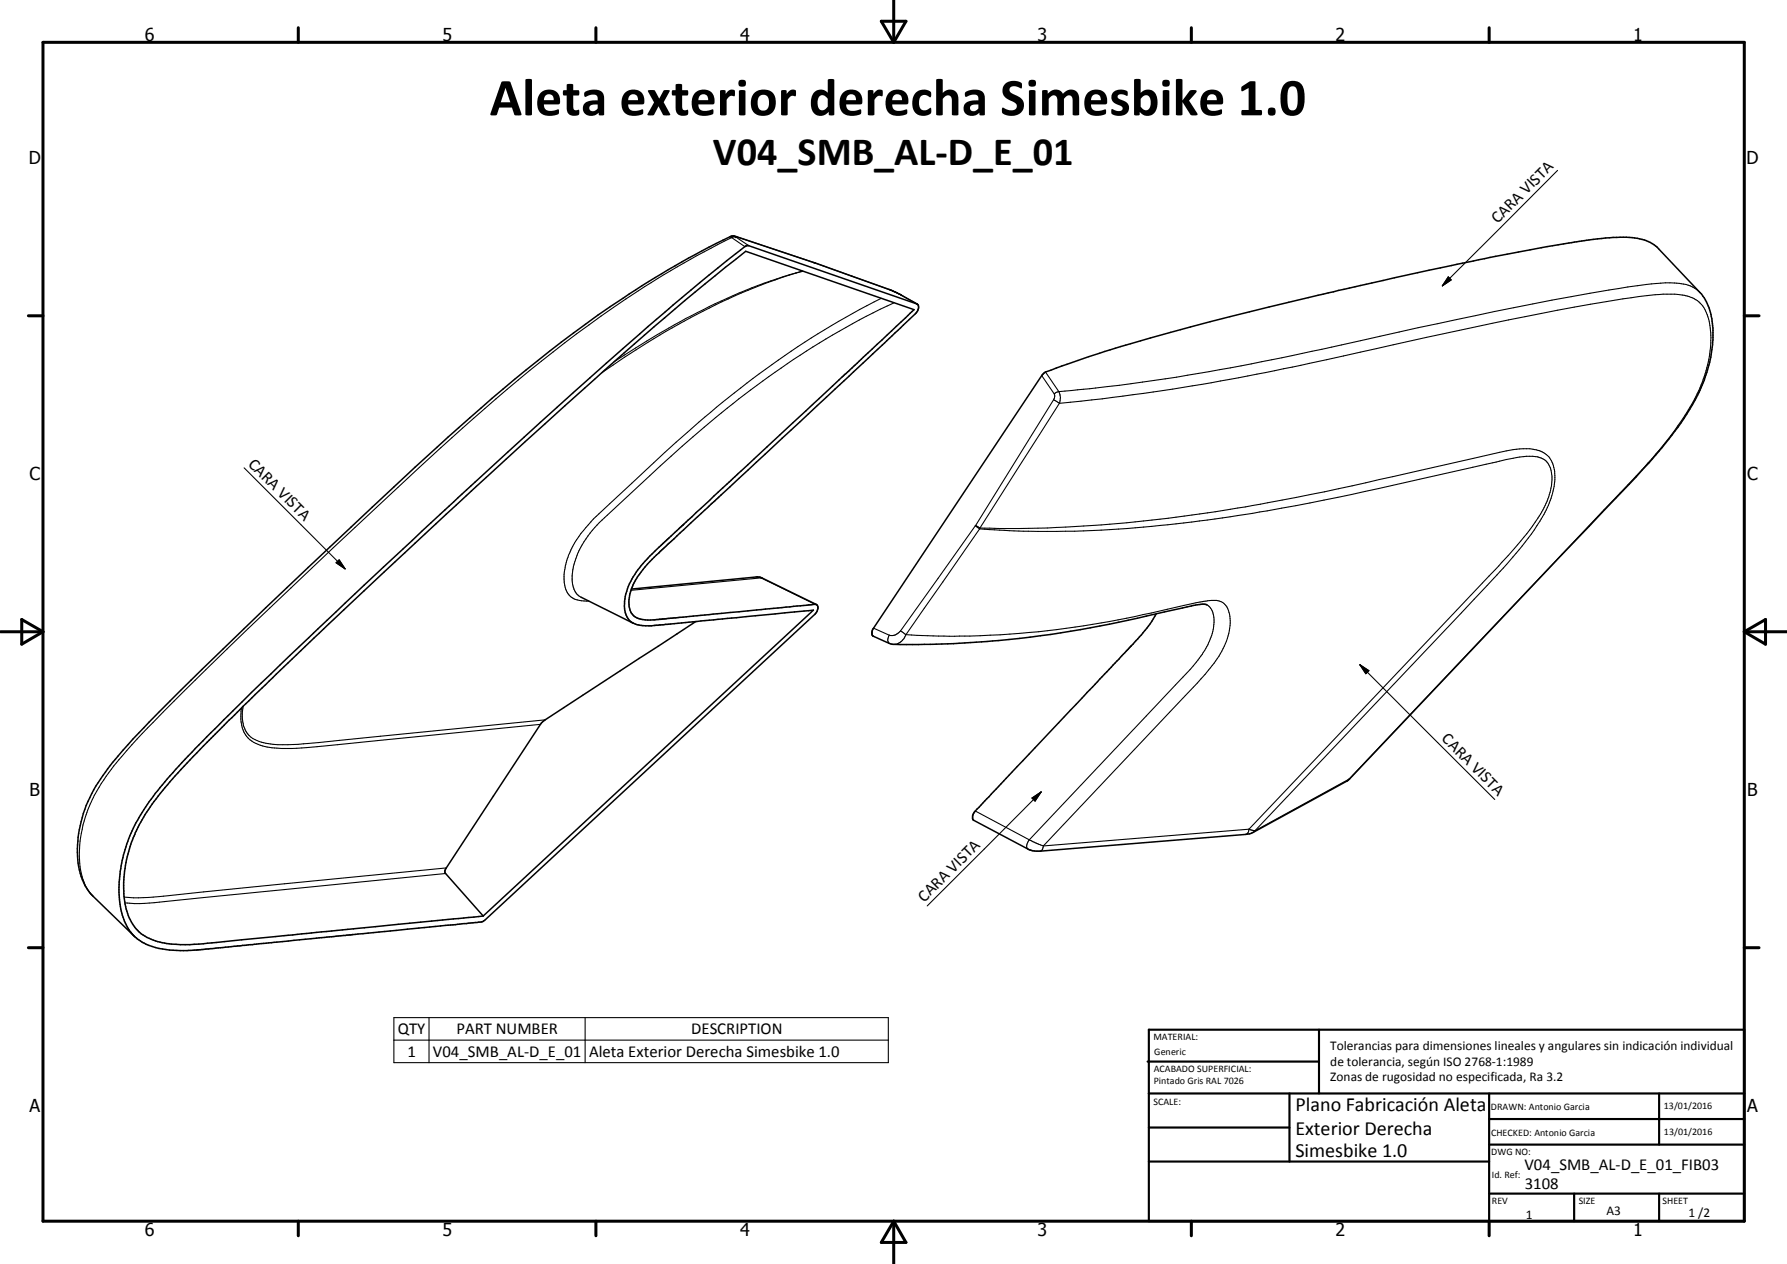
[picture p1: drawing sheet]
<svg xmlns="http://www.w3.org/2000/svg" width="420mm" height="297mm" viewBox="0 0 420 297" stroke-linecap="round" stroke-linejoin="round" font-family="sans-serif">
<path d="M215.7 71.5l-3.9-2.2-2.7-1.3a859 859 0 0 0-36.1-12.4l-.8-.1a215.1 215.1 0 0 0-40.2 24.9 577.1 577.1 0 0 0-44.5 38.8 1702.6 1702.6 0 0 0-53.7 51.8 92.1 92.1 0 0 0-9.6 11.2 28.2 28.2 0 0 0-5.3 23 11.3 11.3 0 0 0 3 5.5l9.7 9.3M148.5 138.4l29.3-2.8h.8l13.4 6.5M136.6 140.3l12.3 6.2M163.6 146l-35.4 23.2-.9 .7-22.7 34.7 .2 .7 8.8 10M283.7 142.1l-.5-.1-1.7 .1-3.5 .8a311.4 311.4 0 0 1-38.3 7.1l-15.5 1.3-12.5 .2-1.7-.1-.9-.2-3.8-1.7-.2-.3a1.93 1.93 0 0 1 .3-1.6l39.6-59.5 .6-.6a340.7 340.7 0 0 1 38.9-11.9l13.9-3.5 22.8-5.3a817.6 817.6 0 0 1 49-9.9 62.2 62.2 0 0 1 14.1-1 8.8 8.8 0 0 1 5.7 2.6l9.7 10.2a14 14 0 0 1 3 8.4l-.1 4.5a40.1 40.1 0 0 1-8.8 19.7 117.1 117.1 0 0 1-10.7 12.5l-65.9 69.4-22.6 12.4-1.7 .5-49.3 3.9-1.7-.4-13-6.9-.2-.3 .1-.9a3.5 3.5 0 0 1 1.4-1.8l35.4-37.6a37.8 37.8 0 0 0 6.3-7.8M48.6 173.2a1459.8 1459.8 0 0 1 41.6-39.9 1976.1 1976.1 0 0 1 66.1-59.9l14.6-12.1 4.2-3.3 .6-.3 39.8 13.7a1.13 1.13 0 0 1 .2 1.7l-16.1 15.3-44.5 41.3a32.1 32.1 0 0 0-5.4 6.2 9 9 0 0 0-1.4 7.9 3.7 3.7 0 0 0 3.4 1.9l3.7-.2 35.3-3.4a1.1 1.1 0 0 1 1.5 .3 2.1 2.1 0 0 1-.7 2l-77.6 71.9a5.5 5.5 0 0 1-2.9 .6l-64.1 6.3a28.9 28.9 0 0 1-11.9-1 9.9 9.9 0 0 1-5.1-4.4 21.2 21.2 0 0 1-1.7-12.4l.5-3.2 .7-2.6a32.3 32.3 0 0 1 2.6-6.2 79.3 79.3 0 0 1 13.1-16.6zM53.3 169.8l20.6-19.9 16.5-15.5 37.8-34.8a808.9 808.9 0 0 1 47.1-40.5l39.6 13.7-58.9 54.8a31.2 31.2 0 0 0-8.3 10.2 9.1 9.1 0 0 0-.2 7.3 4.8 4.8 0 0 0 4.3 2l3-.2 36.5-3.5-77.7 71.9-56.8 5.6a93.1 93.1 0 0 1-15.4 1 12.8 12.8 0 0 1-9.5-3.7 15.2 15.2 0 0 1-2.8-9.5 31.7 31.7 0 0 1 3.7-14.9 65.1 65.1 0 0 1 9.7-13z" fill="none" stroke="#000" stroke-width=".35"/>
<g fill="none" stroke="#000" stroke-width=".25">
<path d="M171.7 55.6l.3 .2M172 55.8l3.1 2.2M172 55.8a245.9 245.9 0 0 0-47.4 31.2l-13.2 11.3a1846.8 1846.8 0 0 0-58 54.2 393.6 393.6 0 0 0-24.8 25.3 37.5 37.5 0 0 0-9.3 17.1 21.1 21.1 0 0 0 .7 13.1l.7 1.2 1.2 1.5M173 55.6h.1M173 55.6l18.6 6.2M173 55.6l.1 .2M173 55.6l.3 .1M173.1 55.8l3 1.9M173.1 55.8l-.6-.1-.5 .1M366.2 40l-27.1 27.2M188.7 63.7a149.8 149.8 0 0 0-41.8 19.7l-2.5 1.6M188.8 63.8a145 145 0 0 0-39.2 18.4l-8.1 5.4"/>
<path d="M191.4 61.7l.2 .1M191.5 61.7l.1 .1M191.6 61.8h.1M191.6 61.8l17.6 6.3M207.2 70.1a219.3 219.3 0 0 0-48.2 33.8l-15.6 14.5a43.3 43.3 0 0 0-7.3 7.7 15.8 15.8 0 0 0-3.3 11.5 4.1 4.1 0 0 0 4.5 3.6l1.2 .1M209.1 68l.1 .1M209.2 68.1l2.7 1.2M210.2 71.2a205.3 205.3 0 0 0-49.8 33.7l-19.5 17.9a20.9 20.9 0 0 0-6.2 11l-.2 2.7a4.4 4.4 0 0 0 2.1 3.8M211.9 69.3l.1 .1M211.9 69.3l3.6 2.1M340.5 65.1l.7 .7-2.1 1.4zM399.7 68.7a7.8 7.8 0 0 0-6-2.2 74.6 74.6 0 0 0-15.4 1.7 1467.5 1467.5 0 0 0-69.8 14.3l-14.3 3-7.4 1.4a381.7 381.7 0 0 1-30.6 4.5l-7.2 .6"/>
<path d="M244.9 88.3l3 4.2M245.8 87.4l3.2 4.6M247.7 93.9l1.4 .9M247.7 93.9l-18.3 29.6M247.9 92.5l.1 .7-.3 .7M249 92l-1.1 .5M249 92a3.1 3.1 0 0 1 .1 2.8M249.1 94.8l-18.7 29.3M249.1 94.8l5.1-.5a465.1 465.1 0 0 0 39.2-6l22.5-4.6a1605 1605 0 0 1 50.3-10.8 225.6 225.6 0 0 1 24.8-3.8l3.7 .1a7.1 7.1 0 0 1 7 5.8 27.4 27.4 0 0 1-2.9 18.1 79.8 79.8 0 0 1-12.3 16.8l-69.3 73.2M57.4 109.9l23.7 23.8M79 132.2l.7-.6 1.4 2.1zM177.8 135.6l1.1 .2"/>
<path d="M178.9 135.8h.3M178.9 135.8l12.8 6.2M178.9 135.8l-30.5 2.9M229.3 123.6l1 .7M229.3 123.6l-17.6 24.7M229.4 123.5l1 .6M229.4 123.5l-.1 .1M230.3 124.3l-17.3 24.8M230.3 124.3a231.3 231.3 0 0 0 42.4-.8 403 403 0 0 0 51.4-8.7l27.7-6.2a24.5 24.5 0 0 1 9.7-1.2 4.3 4.3 0 0 1 3.4 4.5 16.8 16.8 0 0 1-3.3 9.9 112.8 112.8 0 0 1-13 15.2l-54.9 57.9M230.4 124.1l-.1 .2M230.4 124.1a264 264 0 0 0 34.6-1.2l1.9-.3a436.9 436.9 0 0 0 57.4-9.9l28.3-6.4a17.4 17.4 0 0 1 9.3-.4 5.7 5.7 0 0 1 3.7 5.8 20.3 20.3 0 0 1-4.2 11.8 131.5 131.5 0 0 1-14.8 17.3l-51.5 54.4M205.4 147.6l3.7 1.7"/>
<path d="M209.1 149.3a1.49 1.49 0 0 0 0 1.9M211.7 148.3l1.3 .8M211.7 148.3a2.44 2.44 0 0 1-2.6 1M213 149.1l-1 1.6-1.1 .7h-.6M213 149.1a205.7 205.7 0 0 0 61.5-5.9l5.8-1.3a19.8 19.8 0 0 1 6.1-.7 3.7 3.7 0 0 1 2.8 3.6 14.2 14.2 0 0 1-2.6 9.4l-2 2.7-3.1 3.6-36.2 38.3M283.7 142.1a4.6 4.6 0 0 1 1.7 5 17.4 17.4 0 0 1-4.8 9.4l-38.6 40.9M319.7 156.2l2.1 1.4-.7 .7zM319.7 156.2l31.7 31.7M56.8 166.4l-.1 .8a9.5 9.5 0 0 0 .8 5.1 7.3 7.3 0 0 0 5.9 3.3l2.8 .3 6-.2 54.9-5.5M57.2 166a7.1 7.1 0 0 0 1.8 7.3 11.4 11.4 0 0 0 6.4 1.7l4.7-.1 4.9-.4 53.2-5.3M229.3 190.6l12.7 6.8M242 197.4l-.2 .2a1.67 1.67 0 0 0-.1 1.9"/>
<path d="M242 197.4l3.3 1.4M242.6 187.5l2.2-1.4-1.4 2.2zM244.8 186.1l-26.8 26.8M245.3 198.8l-.2 .8-.6 .4M293.7 194.9l-.3 .9-.5 .3M293.7 194.9l-48.4 3.9M293.7 194.9l1.4 .3M295.1 195.2l-.5 .4M317.2 183.1l-.4 .4M317.2 183.1l-22.1 12.1M317.3 183l-.1 .1M104.8 205.3l-66.2 6.6a36.1 36.1 0 0 1-9.2 .3"/>
<path d="M104.9 204l-57 5.6a142.7 142.7 0 0 1-15.4 1.4l-3.3-.2M92.6 239.1h116.3v10.6h-116.3zM100.9 239.1v10.6M137.6 239.1v10.6M92.6 244.4h116.3"/>
</g>
<g fill="none" stroke="#000" stroke-width=".71">
<path d="M10.1 9.9h400v277.1h-400zM70.1 6.5v3.4M140.1 6.5v3.4M207.2 5h5.8l-2.9 4.9zM210.1 0v9.9M280.1 6.5v3.4M350.1 6.5v3.4M6.7 74.2h3.4M410.1 74.2h3.5M.1 148.5h10M5.1 145.6l5 2.9-5 2.9zM410.1 148.5h10"/>
<path d="M410.1 148.5l5-2.9v5.8zM6.7 222.7h3.4M410.1 222.7h3.5M70.1 287v3.4M140.1 287v3.4M210.1 287v10M210.1 287l2.9 5h-5.8zM280.1 287v3.4M350.1 287v3.4"/>
</g>
<g fill="none" stroke="#000" stroke-width=".51">
<path d="M269.8 249.5h40.3M270.1 242h140v45h-140zM270.1 257h140M303.2 257v16M310.1 242v15M350.1 257v30M390.1 257v12M270.1 265h33.1M270.1 273h80M350.1 269h60M350.1 263h60M350.1 280.5h60"/>
<path d="M370.1 280.5v6.5M390.1 280.5v6.5"/>
</g>
<path d="M340.5 65.1l.7 .7-2.1 1.4zM79 132.2l.7-.6 1.4 2.1zM319.7 156.2l2.1 1.4-.7 .7zM242.6 187.5l2.2-1.4-1.4 2.2z" fill="#000"/>
<text font-size="12.6" x="115.1" y="27.1">Aleta exterior derecha Simesbike 1.0</text>
<text font-size="9.4" x="167.6" y="38.9">V04_SMB_AL-D_E_01</text>
<g font-size="4.7">
<text x="304.6" y="261.2">Plano Fabricación Aleta</text>
<text x="304.6" y="266.6">Exterior Derecha</text>
<text x="304.6" y="272">Simesbike 1.0</text>
</g>
<g font-size="4.2">
<text x="34" y="9.6">6</text>
<text x="104" y="9.6">5</text>
<text x="174" y="9.6">4</text>
<text x="244" y="9.6">3</text>
<text x="314" y="9.6">2</text>
<text x="384" y="9.6">1</text>
<text x="6.8" y="38.7">D</text>
<text x="410.6" y="38.7">D</text>
<text x="7" y="112.9">C</text>
<text x="410.8" y="112.9">C</text>
<text x="7" y="187.1">B</text>
<text x="410.8" y="187.1">B</text>
<text x="7" y="261.4">A</text>
<text x="410.8" y="261.4">A</text>
<text x="34" y="290.4">6</text>
<text x="104" y="290.4">5</text>
<text x="174" y="290.4">4</text>
<text x="244" y="290.4">3</text>
<text x="314" y="290.4">2</text>
<text x="384" y="290.4">1</text>
</g>
<g font-size="3.9">
<text x="352.1" y="52.7" transform="rotate(-45 352.1 52.7)">CARA VISTA</text>
<text x="58.2" y="109.2" transform="rotate(45 58.2 109.2)">CARA VISTA</text>
<text x="338.8" y="173.8" transform="rotate(45 338.8 173.8)">CARA VISTA</text>
<text x="217.3" y="212.1" transform="rotate(-45 217.3 212.1)">CARA VISTA</text>
<text x="93.5" y="243.1">QTY</text>
<text x="107.3" y="243">PART NUMBER</text>
<text x="162.5" y="243.1">DESCRIPTION</text>
<text x="95.8" y="248.3">1</text>
<text x="101.8" y="248.4">V04_SMB_AL-D_E_01</text>
<text x="138.5" y="248.5">Aleta Exterior Derecha Simesbike 1.0</text>
<text x="358.5" y="275">V04_SMB_AL-D_E_01_FIB03</text>
<text x="358.5" y="279.4">3108</text>
</g>
<g font-size="3.1">
<text x="312.7" y="246.8">Tolerancias para dimensiones lineales y angulares sin indicación individual</text>
<text x="312.7" y="250.4">de tolerancia, según ISO 2768-1:1989</text>
<text x="312.7" y="254">Zonas de rugosidad no especificada, Ra 3.2</text>
<text x="358.7" y="286.5">1</text>
<text x="377.7" y="285.6">A3</text>
<text x="397" y="285.9">1 /2</text>
</g>
<g font-size="2.4">
<text x="271.2" y="244.4">MATERIAL:</text>
<text x="271.3" y="252">ACABADO SUPERFICIAL:</text>
<text x="271.4" y="247.9">Generic</text>
<text x="271.3" y="254.6">Pintado Gris RAL 7026</text>
<text x="271.2" y="259.7">SCALE:</text>
<text x="350.6" y="260.9">DRAWN: Antonio Garcia</text>
<text x="391.2" y="260.6">13/01/2016</text>
<text x="350.6" y="267">CHECKED: Antonio Garcia</text>
<text x="391.2" y="266.7">13/01/2016</text>
<text x="350.6" y="271.4">DWG NO:</text>
<text x="350.8" y="276.9">Id. Ref:</text>
<text x="350.8" y="282.8">REV</text>
<text x="371.2" y="282.9">SIZE</text>
<text x="390.9" y="282.9">SHEET</text>
</g>
</svg>
